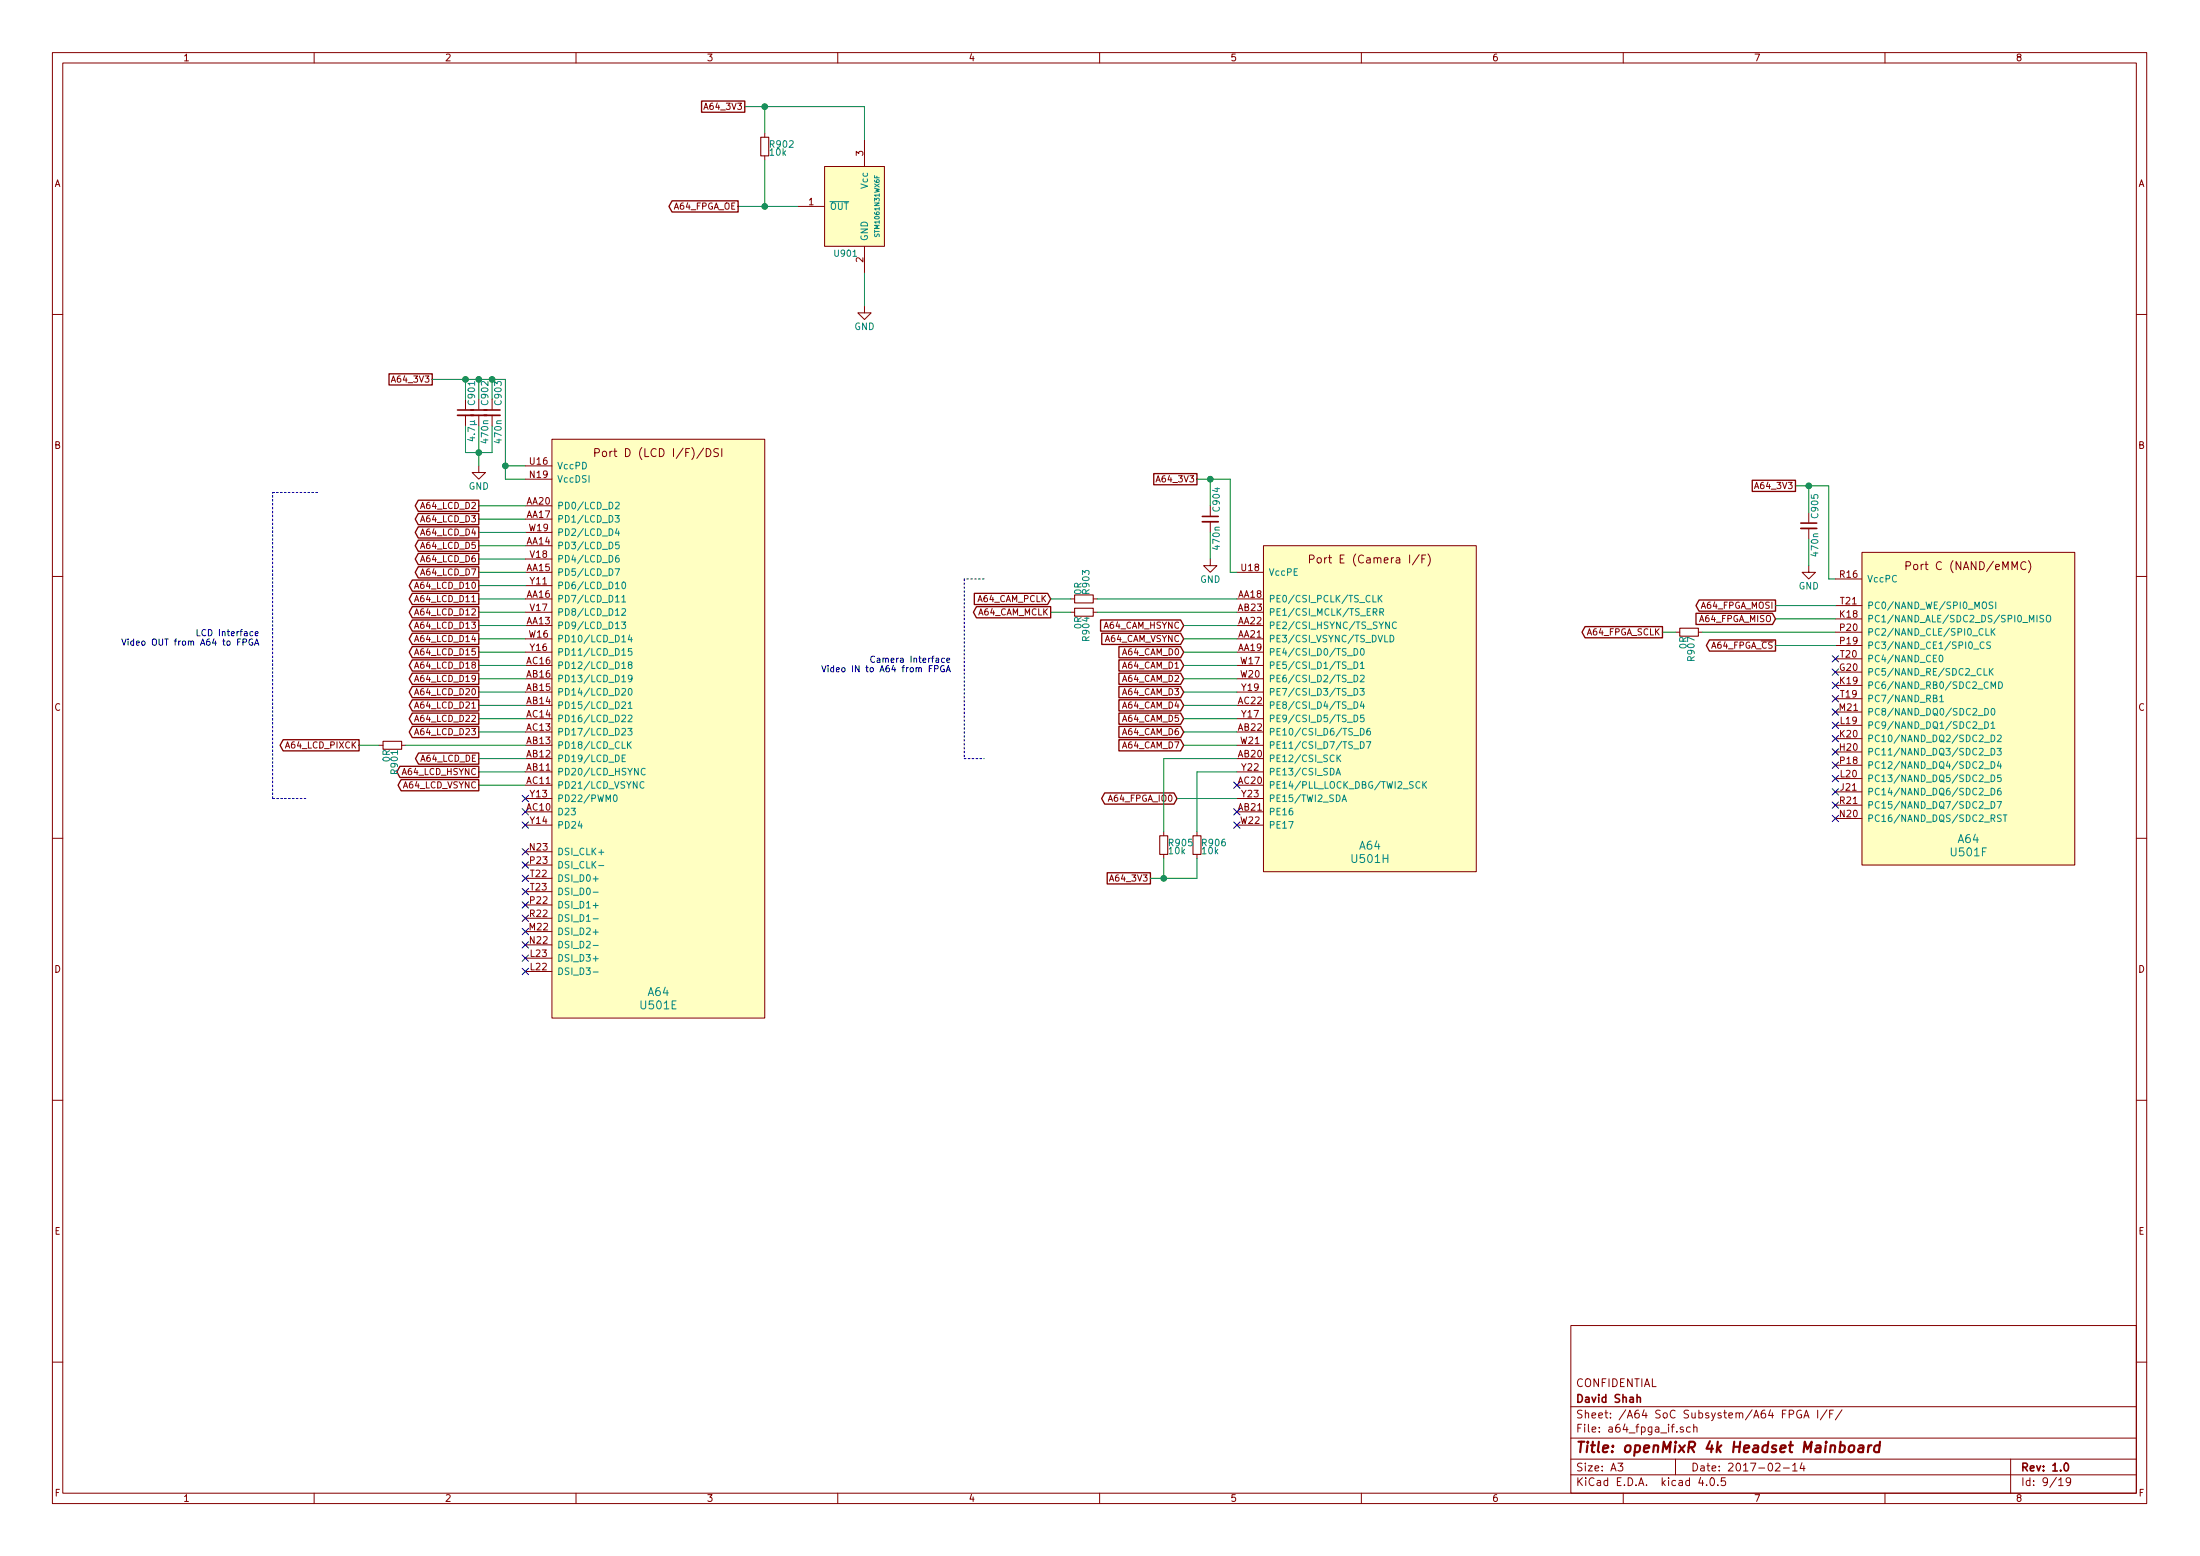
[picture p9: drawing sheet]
EESchema Schematic File Version 2
LIBS:mainboard-rescue
LIBS:power
LIBS:device
LIBS:transistors
LIBS:conn
LIBS:linear
LIBS:regul
LIBS:74xx
LIBS:cmos4000
LIBS:adc-dac
LIBS:memory
LIBS:xilinx
LIBS:microcontrollers
LIBS:dsp
LIBS:microchip
LIBS:analog_switches
LIBS:motorola
LIBS:texas
LIBS:intel
LIBS:audio
LIBS:interface
LIBS:digital-audio
LIBS:philips
LIBS:display
LIBS:cypress
LIBS:siliconi
LIBS:opto
LIBS:atmel
LIBS:contrib
LIBS:valves
LIBS:mainboard-parts
LIBS:old-parts
LIBS:fmcboard
LIBS:customconn
LIBS:mainboard-cache
EELAYER 25 0
EELAYER END
$Descr A3 16535 11693
encoding utf-8
Sheet 9 19
Title "openMixR 4k Headset Mainboard"
Date "2017-02-14"
Rev "1.0"
Comp "David Shah"
Comment1 "CONFIDENTIAL"
Comment2 ""
Comment3 ""
Comment4 ""
$EndDescr
$Comp
L A64 U501
U 5 1
P 4950 7500
F 0 "U501" H 4950 7450 60  0000 C CNN
F 1 "A64" H 4950 7550 60  0000 C CNN
F 2 "Custom Parts:A64_BGA_396" H 4950 7500 60  0001 C CNN
F 3 "" H 4950 7500 60  0001 C CNN
	5    4950 7500
	1    0    0    -1  
$EndComp
$Comp
L A64 U501
U 6 1
P 14800 6350
F 0 "U501" H 14800 6300 60  0000 C CNN
F 1 "A64" H 14800 6400 60  0000 C CNN
F 2 "Custom Parts:A64_BGA_396" H 14800 6350 60  0001 C CNN
F 3 "" H 14800 6350 60  0001 C CNN
	6    14800 6350
	1    0    0    -1  
$EndComp
$Comp
L A64 U501
U 8 1
P 10300 6400
F 0 "U501" H 10300 6350 60  0000 C CNN
F 1 "A64" H 10300 6450 60  0000 C CNN
F 2 "Custom Parts:A64_BGA_396" H 10300 6400 60  0001 C CNN
F 3 "" H 10300 6400 60  0001 C CNN
	8    10300 6400
	1    0    0    -1  
$EndComp
Text GLabel 3250 2850 0    47   UnSpc ~ 0
A64_3V3
$Comp
L C_Small2 C903
U 1 1
P 3700 3100
F 0 "C903" H 3650 3150 50  0000 R CNN
F 1 "470n" H 3750 3150 50  0000 L CNN
F 2 "Capacitors_SMD:C_0402" V 3700 3100 50  0001 C CNN
F 3 "" V 3700 3100 50  0000 C CNN
	1    3700 3100
	0    1    1    0   
$EndComp
$Comp
L C_Small2 C902
U 1 1
P 3600 3100
F 0 "C902" H 3550 3150 50  0000 R CNN
F 1 "470n" H 3650 3150 50  0000 L CNN
F 2 "Capacitors_SMD:C_0402" V 3600 3100 50  0001 C CNN
F 3 "" V 3600 3100 50  0000 C CNN
	1    3600 3100
	0    1    1    0   
$EndComp
$Comp
L GND #PWR0153
U 1 1
P 3600 3500
F 0 "#PWR0153" H 3600 3250 50  0001 C CNN
F 1 "GND" H 3600 3350 50  0000 C CNN
F 2 "" H 3600 3500 50  0000 C CNN
F 3 "" H 3600 3500 50  0000 C CNN
	1    3600 3500
	1    0    0    -1  
$EndComp
$Comp
L C_Small2 C901
U 1 1
P 3500 3100
F 0 "C901" H 3450 3150 50  0000 R CNN
F 1 "4.7µ" H 3550 3150 50  0000 L CNN
F 2 "Capacitors_SMD:C_0805" V 3500 3100 50  0001 C CNN
F 3 "" V 3500 3100 50  0000 C CNN
	1    3500 3100
	0    1    1    0   
$EndComp
Text GLabel 3600 3800 0    47   Output ~ 0
A64_LCD_D2
Text GLabel 3600 3900 0    47   Output ~ 0
A64_LCD_D3
Text GLabel 3600 4000 0    47   Output ~ 0
A64_LCD_D4
Text GLabel 3600 4100 0    47   Output ~ 0
A64_LCD_D5
Text GLabel 3600 4200 0    47   Output ~ 0
A64_LCD_D6
Text GLabel 3600 4300 0    47   Output ~ 0
A64_LCD_D7
Text GLabel 3600 4400 0    47   Output ~ 0
A64_LCD_D10
Text GLabel 3600 4500 0    47   Output ~ 0
A64_LCD_D11
Text GLabel 3600 4600 0    47   Output ~ 0
A64_LCD_D12
Text GLabel 3600 4700 0    47   Output ~ 0
A64_LCD_D13
Text GLabel 3600 4800 0    47   Output ~ 0
A64_LCD_D14
Text GLabel 3600 4900 0    47   Output ~ 0
A64_LCD_D15
Text GLabel 3600 5000 0    47   Output ~ 0
A64_LCD_D18
Text GLabel 3600 5100 0    47   Output ~ 0
A64_LCD_D19
Text GLabel 3600 5200 0    47   Output ~ 0
A64_LCD_D20
Text GLabel 3600 5300 0    47   Output ~ 0
A64_LCD_D21
Text GLabel 3600 5400 0    47   Output ~ 0
A64_LCD_D22
Text GLabel 3600 5500 0    47   Output ~ 0
A64_LCD_D23
Text GLabel 2700 5600 0    47   Output ~ 0
A64_LCD_PIXCK
Text GLabel 3600 5700 0    47   Output ~ 0
A64_LCD_DE
Text GLabel 3600 5800 0    47   Output ~ 0
A64_LCD_HSYNC
Text GLabel 3600 5900 0    47   Output ~ 0
A64_LCD_VSYNC
Text Notes 1950 4850 2    47   ~ 0
LCD Interface\nVideo OUT from A64 to FPGA
NoConn ~ 3950 6000
NoConn ~ 3950 6100
NoConn ~ 3950 6200
NoConn ~ 3950 6400
NoConn ~ 3950 6500
NoConn ~ 3950 6600
NoConn ~ 3950 6700
NoConn ~ 3950 6800
NoConn ~ 3950 6900
NoConn ~ 3950 7000
NoConn ~ 3950 7100
NoConn ~ 3950 7200
NoConn ~ 3950 7300
Text GLabel 9000 3600 0    47   UnSpc ~ 0
A64_3V3
$Comp
L C_Small2 C904
U 1 1
P 9100 3900
F 0 "C904" H 9050 3950 50  0000 R CNN
F 1 "470n" H 9150 3950 50  0000 L CNN
F 2 "Capacitors_SMD:C_0402" V 9100 3900 50  0001 C CNN
F 3 "" V 9100 3900 50  0000 C CNN
	1    9100 3900
	0    1    1    0   
$EndComp
$Comp
L GND #PWR0154
U 1 1
P 9100 4200
F 0 "#PWR0154" H 9100 3950 50  0001 C CNN
F 1 "GND" H 9100 4050 50  0000 C CNN
F 2 "" H 9100 4200 50  0000 C CNN
F 3 "" H 9100 4200 50  0000 C CNN
	1    9100 4200
	1    0    0    -1  
$EndComp
Text GLabel 7900 4500 0    47   Input ~ 0
A64_CAM_PCLK
Text GLabel 7900 4600 0    47   Output ~ 0
A64_CAM_MCLK
Text GLabel 8900 4700 0    47   Input ~ 0
A64_CAM_HSYNC
Text GLabel 8900 4800 0    47   Input ~ 0
A64_CAM_VSYNC
Text GLabel 8900 4900 0    47   Input ~ 0
A64_CAM_D0
Text GLabel 8900 5000 0    47   Input ~ 0
A64_CAM_D1
Text GLabel 8900 5100 0    47   Input ~ 0
A64_CAM_D2
Text GLabel 8900 5200 0    47   Input ~ 0
A64_CAM_D3
Text GLabel 8900 5300 0    47   Input ~ 0
A64_CAM_D4
Text GLabel 8900 5400 0    47   Input ~ 0
A64_CAM_D5
Text GLabel 8900 5500 0    47   Input ~ 0
A64_CAM_D6
Text GLabel 8900 5600 0    47   Input ~ 0
A64_CAM_D7
$Comp
L R_Small R906
U 1 1
P 9000 6350
F 0 "R906" H 9030 6370 50  0000 L CNN
F 1 "10k" H 9030 6310 50  0000 L CNN
F 2 "Resistors_SMD:R_0402" H 9000 6350 50  0001 C CNN
F 3 "" H 9000 6350 50  0000 C CNN
	1    9000 6350
	1    0    0    -1  
$EndComp
$Comp
L R_Small R905
U 1 1
P 8750 6350
F 0 "R905" H 8780 6370 50  0000 L CNN
F 1 "10k" H 8780 6310 50  0000 L CNN
F 2 "Resistors_SMD:R_0402" H 8750 6350 50  0001 C CNN
F 3 "" H 8750 6350 50  0000 C CNN
	1    8750 6350
	1    0    0    -1  
$EndComp
Text GLabel 8650 6600 0    47   UnSpc ~ 0
A64_3V3
Text GLabel 13500 3650 0    47   UnSpc ~ 0
A64_3V3
$Comp
L C_Small2 C905
U 1 1
P 13600 3950
F 0 "C905" H 13550 4000 50  0000 R CNN
F 1 "470n" H 13650 4000 50  0000 L CNN
F 2 "Capacitors_SMD:C_0402" V 13600 3950 50  0001 C CNN
F 3 "" V 13600 3950 50  0000 C CNN
	1    13600 3950
	0    1    1    0   
$EndComp
$Comp
L GND #PWR0155
U 1 1
P 13600 4250
F 0 "#PWR0155" H 13600 4000 50  0001 C CNN
F 1 "GND" H 13600 4100 50  0000 C CNN
F 2 "" H 13600 4250 50  0000 C CNN
F 3 "" H 13600 4250 50  0000 C CNN
	1    13600 4250
	1    0    0    -1  
$EndComp
Text GLabel 13350 4550 0    47   Output ~ 0
A64_FPGA_MOSI
Text GLabel 13350 4650 0    47   Input ~ 0
A64_FPGA_MISO
Text GLabel 12500 4750 0    47   Output ~ 0
A64_FPGA_SCLK
Text GLabel 13350 4850 0    47   Output ~ 0
A64_FPGA_~CS
Text GLabel 8850 6000 0    47   BiDi ~ 0
A64_FPGA_IO0
NoConn ~ 13800 5150
NoConn ~ 13800 5250
NoConn ~ 13800 5350
NoConn ~ 13800 5450
NoConn ~ 13800 5550
NoConn ~ 13800 5650
NoConn ~ 13800 5750
NoConn ~ 13800 5850
NoConn ~ 13800 5950
NoConn ~ 13800 6050
NoConn ~ 13800 6150
$Comp
L R_Small R907
U 1 1
P 12700 4750
F 0 "R907" H 12730 4770 50  0000 L CNN
F 1 "0R" H 12730 4710 50  0000 L CNN
F 2 "Resistors_SMD:R_0402" H 12700 4750 50  0001 C CNN
F 3 "" H 12700 4750 50  0000 C CNN
	1    12700 4750
	0    1    1    0   
$EndComp
$Comp
L R_Small R904
U 1 1
P 8150 4600
F 0 "R904" H 8180 4620 50  0000 L CNN
F 1 "0R" H 8180 4560 50  0000 L CNN
F 2 "Resistors_SMD:R_0402" H 8150 4600 50  0001 C CNN
F 3 "" H 8150 4600 50  0000 C CNN
	1    8150 4600
	0    1    1    0   
$EndComp
$Comp
L R_Small R903
U 1 1
P 8150 4500
F 0 "R903" H 8180 4520 50  0000 L CNN
F 1 "0R" H 8180 4460 50  0000 L CNN
F 2 "Resistors_SMD:R_0402" H 8150 4500 50  0001 C CNN
F 3 "" H 8150 4500 50  0000 C CNN
	1    8150 4500
	0    1    -1   0   
$EndComp
Text Notes 7150 5050 2    47   ~ 0
Camera Interface\nVideo IN to A64 from FPGA
$Comp
L R_Small R901
U 1 1
P 2950 5600
F 0 "R901" H 2980 5620 50  0000 L CNN
F 1 "0R" H 2980 5560 50  0000 L CNN
F 2 "Resistors_SMD:R_0402" H 2950 5600 50  0001 C CNN
F 3 "" H 2950 5600 50  0000 C CNN
	1    2950 5600
	0    1    1    0   
$EndComp
NoConn ~ 9300 5900
NoConn ~ 9300 6100
NoConn ~ 9300 6200
Wire Wire Line
	3800 3600 3950 3600
Wire Wire Line
	3800 2850 3800 3600
Wire Wire Line
	3950 3500 3800 3500
Connection ~ 3800 3500
Wire Wire Line
	3250 2850 3800 2850
Wire Wire Line
	3600 3000 3600 2850
Connection ~ 3600 2850
Wire Wire Line
	3700 3000 3700 2850
Connection ~ 3700 2850
Wire Wire Line
	3700 3400 3700 3200
Wire Wire Line
	3500 3400 3700 3400
Wire Wire Line
	3600 3200 3600 3500
Connection ~ 3600 3400
Wire Wire Line
	3500 3000 3500 2850
Connection ~ 3500 2850
Wire Wire Line
	3500 3400 3500 3200
Wire Notes Line
	2300 6000 2050 6000
Wire Notes Line
	2050 6000 2050 3700
Wire Notes Line
	2050 3700 2400 3700
Wire Wire Line
	3600 3800 3950 3800
Wire Wire Line
	3600 3900 3950 3900
Wire Wire Line
	3600 4000 3950 4000
Wire Wire Line
	3600 4100 3950 4100
Wire Wire Line
	3600 4200 3950 4200
Wire Wire Line
	3600 4300 3950 4300
Wire Wire Line
	3600 4400 3950 4400
Wire Wire Line
	3600 4500 3950 4500
Wire Wire Line
	3600 4600 3950 4600
Wire Wire Line
	3600 4700 3950 4700
Wire Wire Line
	3600 4800 3950 4800
Wire Wire Line
	3600 4900 3950 4900
Wire Wire Line
	3600 5000 3950 5000
Wire Wire Line
	3600 5100 3950 5100
Wire Wire Line
	3600 5200 3950 5200
Wire Wire Line
	3600 5300 3950 5300
Wire Wire Line
	3600 5400 3950 5400
Wire Wire Line
	3600 5500 3950 5500
Wire Wire Line
	3600 5700 3950 5700
Wire Wire Line
	3600 5800 3950 5800
Wire Wire Line
	3600 5900 3950 5900
Wire Wire Line
	9000 3600 9250 3600
Wire Wire Line
	9250 3600 9250 4300
Wire Wire Line
	9250 4300 9300 4300
Wire Wire Line
	9100 3600 9100 3800
Connection ~ 9100 3600
Wire Wire Line
	9100 4000 9100 4200
Wire Wire Line
	9300 4700 8900 4700
Wire Wire Line
	9300 4800 8900 4800
Wire Wire Line
	9300 4900 8900 4900
Wire Wire Line
	9300 5000 8900 5000
Wire Wire Line
	9300 5100 8900 5100
Wire Wire Line
	9300 5200 8900 5200
Wire Wire Line
	9300 5300 8900 5300
Wire Wire Line
	9300 5400 8900 5400
Wire Wire Line
	9300 5500 8900 5500
Wire Wire Line
	9300 5600 8900 5600
Wire Wire Line
	8750 5700 9300 5700
Wire Wire Line
	8750 5700 8750 6250
Wire Wire Line
	8750 6450 8750 6600
Wire Wire Line
	8650 6600 9000 6600
Wire Wire Line
	9000 6600 9000 6450
Connection ~ 8750 6600
Wire Wire Line
	13500 3650 13750 3650
Wire Wire Line
	13750 3650 13750 4350
Wire Wire Line
	13750 4350 13800 4350
Wire Wire Line
	13600 3650 13600 3850
Connection ~ 13600 3650
Wire Wire Line
	13600 4050 13600 4250
Wire Wire Line
	13350 4550 13800 4550
Wire Wire Line
	13350 4650 13800 4650
Wire Wire Line
	13800 4850 13350 4850
Wire Wire Line
	8850 6000 9300 6000
Wire Wire Line
	9300 5800 9000 5800
Wire Wire Line
	9000 5800 9000 6250
Wire Wire Line
	12500 4750 12600 4750
Wire Wire Line
	12800 4750 13800 4750
Wire Wire Line
	8050 4500 7900 4500
Wire Wire Line
	7900 4600 8050 4600
Wire Wire Line
	8250 4500 9300 4500
Wire Wire Line
	8250 4600 9300 4600
Wire Notes Line
	7400 4350 7250 4350
Wire Notes Line
	7250 4350 7250 5700
Wire Notes Line
	7250 5700 7400 5700
Wire Wire Line
	2700 5600 2850 5600
Wire Wire Line
	3050 5600 3950 5600
$Comp
L STM1061 U901
U 1 1
P 6500 1550
F 0 "U901" H 6550 1200 47  0000 L CNN
F 1 "STM1061N31WX6F" V 6400 1550 35  0000 C CNN
F 2 "TO_SOT_Packages_SMD:SOT-23" H 6500 1550 47  0001 C CNN
F 3 "" H 6500 1550 47  0001 C CNN
	1    6500 1550
	-1   0    0    -1  
$EndComp
Text GLabel 5600 800  0    47   UnSpc ~ 0
A64_3V3
Wire Wire Line
	5600 800  6500 800 
Wire Wire Line
	6500 800  6500 1050
$Comp
L R_Small R902
U 1 1
P 5750 1100
F 0 "R902" H 5780 1120 50  0000 L CNN
F 1 "10k" H 5780 1060 50  0000 L CNN
F 2 "Resistors_SMD:R_0402" H 5750 1100 50  0001 C CNN
F 3 "" H 5750 1100 50  0000 C CNN
	1    5750 1100
	1    0    0    -1  
$EndComp
Wire Wire Line
	5750 1000 5750 800 
Connection ~ 5750 800 
Wire Wire Line
	5750 1200 5750 1550
Wire Wire Line
	5550 1550 6000 1550
$Comp
L GND #PWR0156
U 1 1
P 6500 2300
F 0 "#PWR0156" H 6500 2050 50  0001 C CNN
F 1 "GND" H 6500 2150 50  0000 C CNN
F 2 "" H 6500 2300 50  0000 C CNN
F 3 "" H 6500 2300 50  0000 C CNN
	1    6500 2300
	1    0    0    -1  
$EndComp
Wire Wire Line
	6500 2300 6500 2050
Text GLabel 5550 1550 0    47   Output ~ 0
A64_FPGA_OE
Connection ~ 5750 1550
NoConn ~ 13800 4950
NoConn ~ 13800 5050
$EndSCHEMATC
